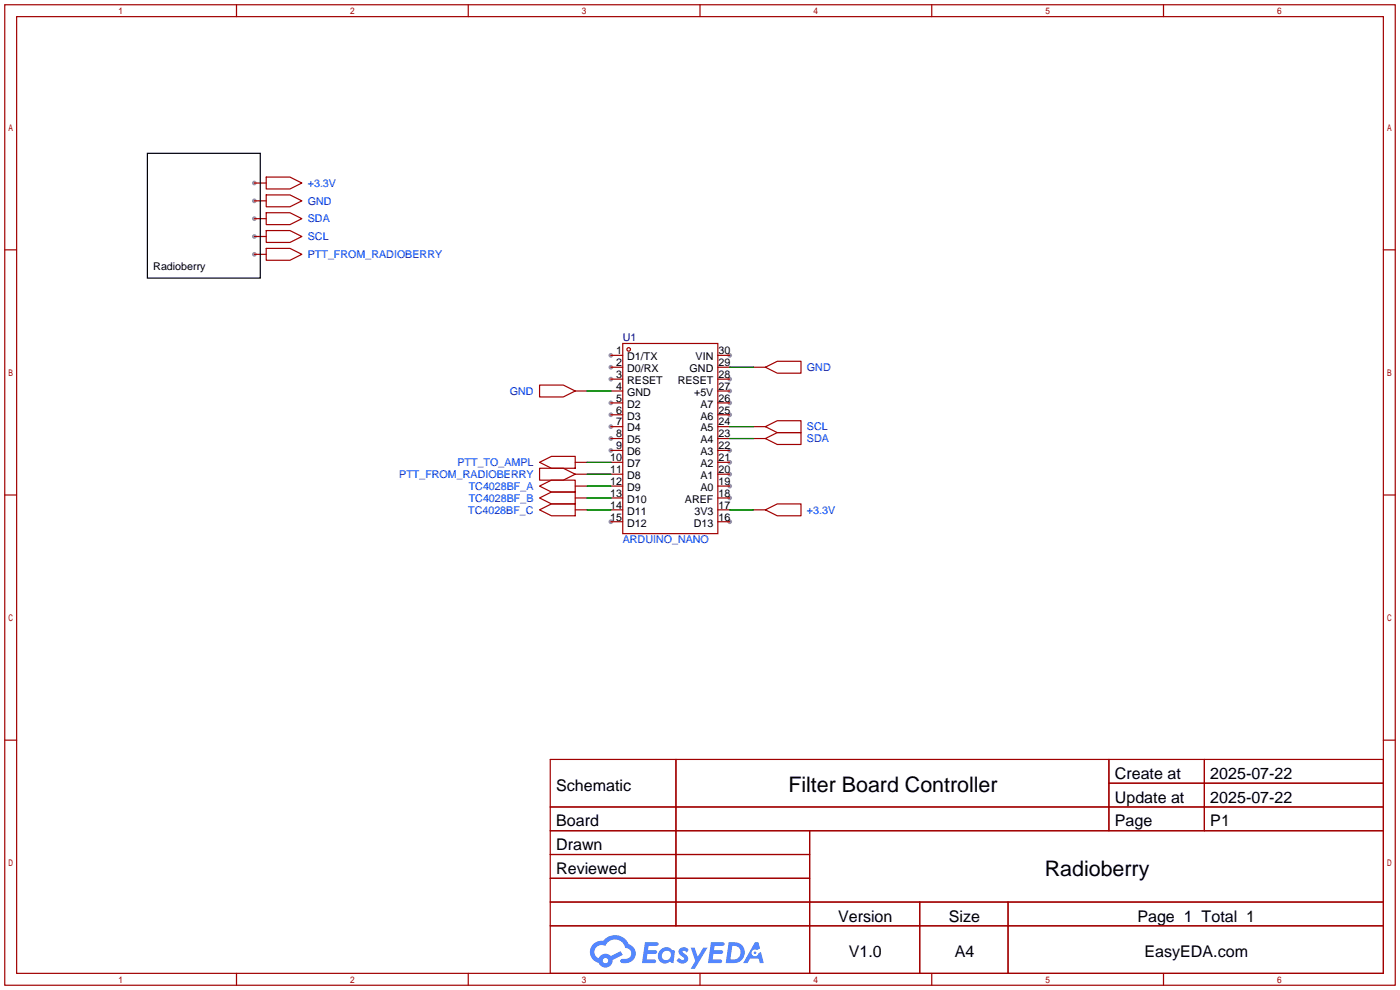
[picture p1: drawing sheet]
<svg xmlns="http://www.w3.org/2000/svg" width="299mm" height="212mm" viewBox="0 0 299 212" stroke-linecap="round" stroke-linejoin="round" font-family="sans-serif">
<g fill="#999">
<circle cx="54.4" cy="39.1" r=".51"/>
<circle cx="54.4" cy="42.9" r=".51"/>
<circle cx="54.4" cy="46.7" r=".51"/>
<circle cx="54.4" cy="50.5" r=".51"/>
<circle cx="54.4" cy="54.4" r=".51"/>
<circle cx="130.6" cy="75.9" r=".51"/>
<circle cx="130.6" cy="78.5" r=".51"/>
<circle cx="130.6" cy="81" r=".51"/>
<circle cx="130.6" cy="86.1" r=".51"/>
<circle cx="130.6" cy="88.6" r=".51"/>
<circle cx="130.6" cy="91.2" r=".51"/>
<circle cx="130.6" cy="93.7" r=".51"/>
<circle cx="130.6" cy="96.3" r=".51"/>
<circle cx="130.6" cy="111.5" r=".51"/>
<circle cx="156" cy="111.5" r=".51"/>
<circle cx="156" cy="106.4" r=".51"/>
<circle cx="156" cy="103.9" r=".51"/>
<circle cx="156" cy="101.3" r=".51"/>
<circle cx="156" cy="98.8" r=".51"/>
<circle cx="156" cy="96.3" r=".51"/>
<circle cx="156" cy="88.6" r=".51"/>
<circle cx="156" cy="86.1" r=".51"/>
<circle cx="156" cy="83.6" r=".51"/>
<circle cx="156" cy="81" r=".51"/>
<circle cx="156" cy="75.9" r=".51"/>
</g>
<g fill="none" stroke="#a10000" stroke-width=".25">
<path d="M1 1h297.2v209.6h-297.2zM3.6 3.6h292.1v204.4h-292.1zM50.5 1v2.6M100.1 1v2.6M149.6 1v2.6M199.1 1v2.6M248.7 1v2.6M1 53.4h2.6M295.7 53.4h2.5M1 105.8h2.6M295.7 105.8h2.5M1 158.2h2.6"/>
<path d="M295.7 158.2h2.5M117.6 162.3h178.1v45.7h-178.1zM117.6 172.5h178.1M117.6 177.5h178.1M144.5 162.3v35.6M173 177.5v30.5M237 162.3v15.2M237 167.4h58.7M257.4 162.3v15.2M117.6 182.6h55.4M117.6 192.8h178.1M117.6 187.7h55.4"/>
<path d="M117.6 197.9h178.1M196.6 192.8v15.2M215.4 192.8v15.2M50.5 208v2.6M100.1 208v2.6M149.6 208v2.6M199.1 208v2.6M248.7 208v2.6"/>
</g>
<g fill="#5487ff">
<path d="M145.3 202.7a1.3 1.3 0 0 1 1.9 .3l-.4 .6a.54 .54 0 0 0-.9-.2l.1 .2a1.34 1.34 0 0 1 .9 1.8 1.47 1.47 0 0 1-2.3-.1l.5-.6 .8 .5a.31 .31 0 0 0 .4-.3 .31 .31 0 0 0-.3-.4 1.12 1.12 0 0 1-.7-1.8z"/>
<path d="M147.6 202.5h.9l.6 2 1.2-2h.9l-2.7 4.6h-.9l1-1.7z"/>
<path d="M137.8 201.4h1.7a1.31 1.31 0 0 1 1.2 .2 .4 .4 0 0 1-.3 .5l-1.8 .1-.1 .9h1.6a.4 .4 0 0 1 .4 .4 .4 .4 0 0 1-.5 .4h-1.6l-.2 1.2h1.4a.46 .46 0 0 1 .5 0 .46 .46 0 0 1 .1 .5l-.4 .2h-2.6z"/>
<path d="M151.9 201.4h1.7a1.32 1.32 0 0 1 1.2 .2 .39 .39 0 0 1-.3 .5l-1.8 .1-.1 .9h1.6a.4 .4 0 0 1 .4 .4 .4 .4 0 0 1-.4 .4h-1.7l-.2 1.2h1.4a.46 .46 0 0 1 .5 0 .46 .46 0 0 1 .1 .5l-.4 .2h-2.6z"/>
<path d="M161.3 201.4h.8l.3 1.3-.6 .4a.75 .75 0 0 0-1.1 .3 .75 .75 0 0 0 .5 1 .75 .75 0 0 0 .9-.7l.5-.2 .6 2.3h-.8l-.3-.9h-1.8l-.5 .9h-1z"/>
<path d="M155.7 201.4l-.6 4.4h1.5a2.27 2.27 0 0 0 2.6-2.2 2.27 2.27 0 0 0-2.7-2.2zM156.5 202.1a1.5 1.5 0 0 1 1.8 1.6 1.5 1.5 0 0 1-1.9 1.4h-.3z"/>
<path d="M141.2 203a1.6 1.6 0 0 0-.3 2.3 1.6 1.6 0 0 0 2.3 .2l.7 .3 .3-2.4-.1-.3-.5-.1a1.58 1.58 0 0 0-2.4 0zM141.8 203.5a.98 .98 0 0 1 1.6 .4 .98 .98 0 0 1-1.1 1.3 .94 .94 0 0 1-.9-.7 .94 .94 0 0 1 .4-1z"/>
<path d="M126.8 201.8a2.37 2.37 0 0 0 1.1 4 1.54 1.54 0 0 0 1.8 1 1.54 1.54 0 0 0 1.2-1.6l2.2-1.1-.5-.8-2 1a1.57 1.57 0 0 0-2.7 .5 1.5 1.5 0 0 1-.7-2.1 1.5 1.5 0 0 1 2.2-.5 2.23 2.23 0 0 1 2.3-1.4 2.23 2.23 0 0 1 2 1.8 1.16 1.16 0 0 1 1.2 1.1 1.16 1.16 0 0 1-1.1 1.2h-.7a.47 .47 0 0 0-.5 .4 .47 .47 0 0 0 .4 .5 2.17 2.17 0 0 0 2.5-.9 2.17 2.17 0 0 0-.3-2.7l-.8-.4a3.2 3.2 0 0 0-5.5-.7l-1.1 .1zM128.8 205.3a.6 .6 0 0 1 1.2 0 .6 .6 0 0 1-1.2 0z"/>
<circle cx="161.4" cy="203.6" r=".28"/>
</g>
<g fill="none" stroke="#a10000" stroke-width=".25">
<path d="M54.4 39.1h2.5M56.9 37.8h5.1l2.5 1.3-2.5 1.3h-5.1zM54.4 42.9h2.5M54.4 46.7h2.5M54.4 50.5h2.5M54.4 54.4h2.5M56.9 41.7h5.1l2.5 1.2-2.5 1.3h-5.1zM56.9 45.5h5.1l2.5 1.2-2.5 1.3h-5.1zM56.9 49.3h5.1l2.5 1.2-2.5 1.3h-5.1zM56.9 53.1h5.1l2.5 1.3-2.5 1.2h-5.1zM130.6 75.9h2.5M130.6 78.5h2.5"/>
<path d="M133.1 73.4h20.3v40.6h-20.3zM153.4 75.9h2.6M153.4 78.5h2.6M161 78.5h2.6M163.6 78.5l2.5-1.3h5.1v2.6h-5.1zM115.3 82.3h5.1l2.5 1.3-2.5 1.2h-5.1zM115.3 98.8l2.6-1.3h5v2.6h-5zM122.9 83.6h2.6M122.9 98.8h2.6M130.6 81h2.5M130.6 83.6h2.5M130.6 86.1h2.5"/>
<path d="M130.6 88.6h2.5M130.6 91.2h2.5M130.6 93.7h2.5M130.6 96.3h2.5M130.6 98.8h2.5M153.4 81h2.6M153.4 83.6h2.6M153.4 86.1h2.6M153.4 88.6h2.6M153.4 91.2h2.6M153.4 93.7h2.6M153.4 96.3h2.6"/>
<path d="M153.4 98.8h2.6M161 91.2h2.6M161 93.7h2.6M163.6 93.7l2.5-1.2h5.1v2.5h-5.1zM163.6 91.2l2.5-1.3h5.1v2.6h-5.1zM115.3 103.9l2.6-1.3h5v2.6h-5zM115.3 106.4l2.6-1.2h5v2.5h-5zM115.3 109l2.6-1.3h5v2.5h-5zM115.3 100.1h5.1l2.5 1.2-2.5 1.3h-5.1zM122.9 101.3h2.6M122.9 103.9h2.6M122.9 106.4h2.6"/>
<path d="M122.9 109h2.6M130.6 101.3h2.5M130.6 103.9h2.5M130.6 106.4h2.5M130.6 109h2.5M130.6 111.5h2.5M153.4 101.3h2.6M153.4 103.9h2.6M153.4 106.4h2.6M153.4 109h2.6M153.4 111.5h2.6M161 109h2.6"/>
<path d="M163.6 109l2.5-1.3h5.1v2.5h-5.1z"/>
<circle cx="134.4" cy="74.7" r=".38"/>
</g>
<path d="M156 78.5h5M125.5 83.6h5.1M125.5 98.8h5.1M156 91.2h5M156 93.7h5M125.5 109h5.1M125.5 103.9h5.1M125.5 106.4h5.1M125.5 101.3h5.1M156 109h5" fill="none" stroke="#008700" stroke-width=".25"/>
<path d="M31.5 32.8h24.1v26.6h-24.1z" fill="none" stroke="#000" stroke-width=".25"/>
<g font-size="4.6">
<text x="168.5" y="169.3">Filter Board Controller</text>
<text x="223.3" y="187.1">Radioberry</text>
</g>
<g font-size="3.4">
<text x="238.3" y="166.5">Create at</text>
<text x="258.7" y="166.5">2025-07-22</text>
<text x="118.9" y="169">Schematic</text>
<text x="238.3" y="171.6">Update at</text>
<text x="258.7" y="171.6">2025-07-22</text>
<text x="118.9" y="176.6">Board</text>
<text x="238.3" y="176.6">Page</text>
<text x="258.7" y="176.6">P1</text>
<text x="118.9" y="181.7">Drawn</text>
<text x="118.9" y="186.8">Reviewed</text>
<text x="179.1" y="197">Version</text>
<text x="202.8" y="197">Size</text>
<text x="243.1" y="197">Page 1 Total 1</text>
<text x="181.4" y="204.6">V1.0</text>
<text x="204" y="204.6">A4</text>
<text x="244.6" y="204.6">EasyEDA.com</text>
</g>
<g font-size="2.3" fill="#00f">
<text x="65.8" y="39.9">+3.3V</text>
<text x="65.8" y="43.7">GND</text>
<text x="65.8" y="47.5">SDA</text>
<text x="65.8" y="51.3">SCL</text>
<text x="65.8" y="55.1">PTT_FROM_RADIOBERRY</text>
<text x="172.5" y="79.3">GND</text>
<text x="109" y="84.4">GND</text>
<text x="172.5" y="94.5">SDA</text>
<text x="172.5" y="92">SCL</text>
<text x="97.8" y="99.6">PTT_TO_AMPL</text>
<text x="85.3" y="102.1">PTT_FROM_RADIOBERRY</text>
<text x="100.2" y="104.7">TC4028BF_A</text>
<text x="100.2" y="107.2">TC4028BF_B</text>
<text x="100.1" y="109.8">TC4028BF_C</text>
<text x="172.5" y="109.8">+3.3V</text>
<text x="133.1" y="116.1">ARDUINO_NANO</text>
</g>
<g font-size="2.3">
<text x="32.8" y="57.7">Radioberry</text>
<text x="131.7" y="75.7">1</text>
<text x="134" y="77">D1/TX</text>
<text x="148.7" y="77">VIN</text>
<text x="153.5" y="75.7">30</text>
<text x="131.7" y="78.2">2</text>
<text x="131.7" y="80.8">3</text>
<text x="131.7" y="83.3">4</text>
<text x="134" y="79.5">D0/RX</text>
<text x="134" y="82">RESET</text>
<text x="144.9" y="82">RESET</text>
<text x="147.4" y="79.5">GND</text>
<text x="153.5" y="83.3">27</text>
<text x="153.5" y="80.8">28</text>
<text x="153.5" y="78.2">29</text>
<text x="131.7" y="85.9">5</text>
<text x="131.7" y="88.4">6</text>
<text x="134" y="84.6">GND</text>
<text x="134" y="87.1">D2</text>
<text x="134" y="89.7">D3</text>
<text x="148.3" y="84.6">+5V</text>
<text x="149.7" y="89.7">A6</text>
<text x="149.7" y="87.1">A7</text>
<text x="153.5" y="88.4">25</text>
<text x="153.5" y="85.9">26</text>
<text x="131.7" y="90.9">7</text>
<text x="131.7" y="93.5">8</text>
<text x="134" y="92.2">D4</text>
<text x="134" y="94.7">D5</text>
<text x="149.7" y="94.7">A4</text>
<text x="149.7" y="92.2">A5</text>
<text x="153.5" y="93.5">23</text>
<text x="153.5" y="90.9">24</text>
<text x="130.4" y="98.6">10</text>
<text x="130.4" y="101.1">11</text>
<text x="131.7" y="96">9</text>
<text x="134" y="97.3">D6</text>
<text x="134" y="99.8">D7</text>
<text x="149.7" y="99.8">A2</text>
<text x="149.7" y="97.3">A3</text>
<text x="153.5" y="101.1">20</text>
<text x="153.5" y="98.6">21</text>
<text x="153.5" y="96">22</text>
<text x="130.4" y="103.6">12</text>
<text x="130.4" y="106.2">13</text>
<text x="134" y="102.4">D8</text>
<text x="134" y="104.9">D9</text>
<text x="134" y="107.4">D10</text>
<text x="146.4" y="107.4">AREF</text>
<text x="149.7" y="104.9">A0</text>
<text x="149.7" y="102.4">A1</text>
<text x="153.5" y="106.2">18</text>
<text x="153.5" y="103.6">19</text>
<text x="130.4" y="108.7">14</text>
<text x="130.4" y="111.3">15</text>
<text x="134" y="110">D11</text>
<text x="134" y="112.5">D12</text>
<text x="148.3" y="112.5">D13</text>
<text x="148.4" y="110">3V3</text>
<text x="153.5" y="111.3">16</text>
<text x="153.5" y="108.7">17</text>
</g>
<text font-size="2.3" fill="#000080" x="133.1" y="72.9">U1</text>
</svg>
